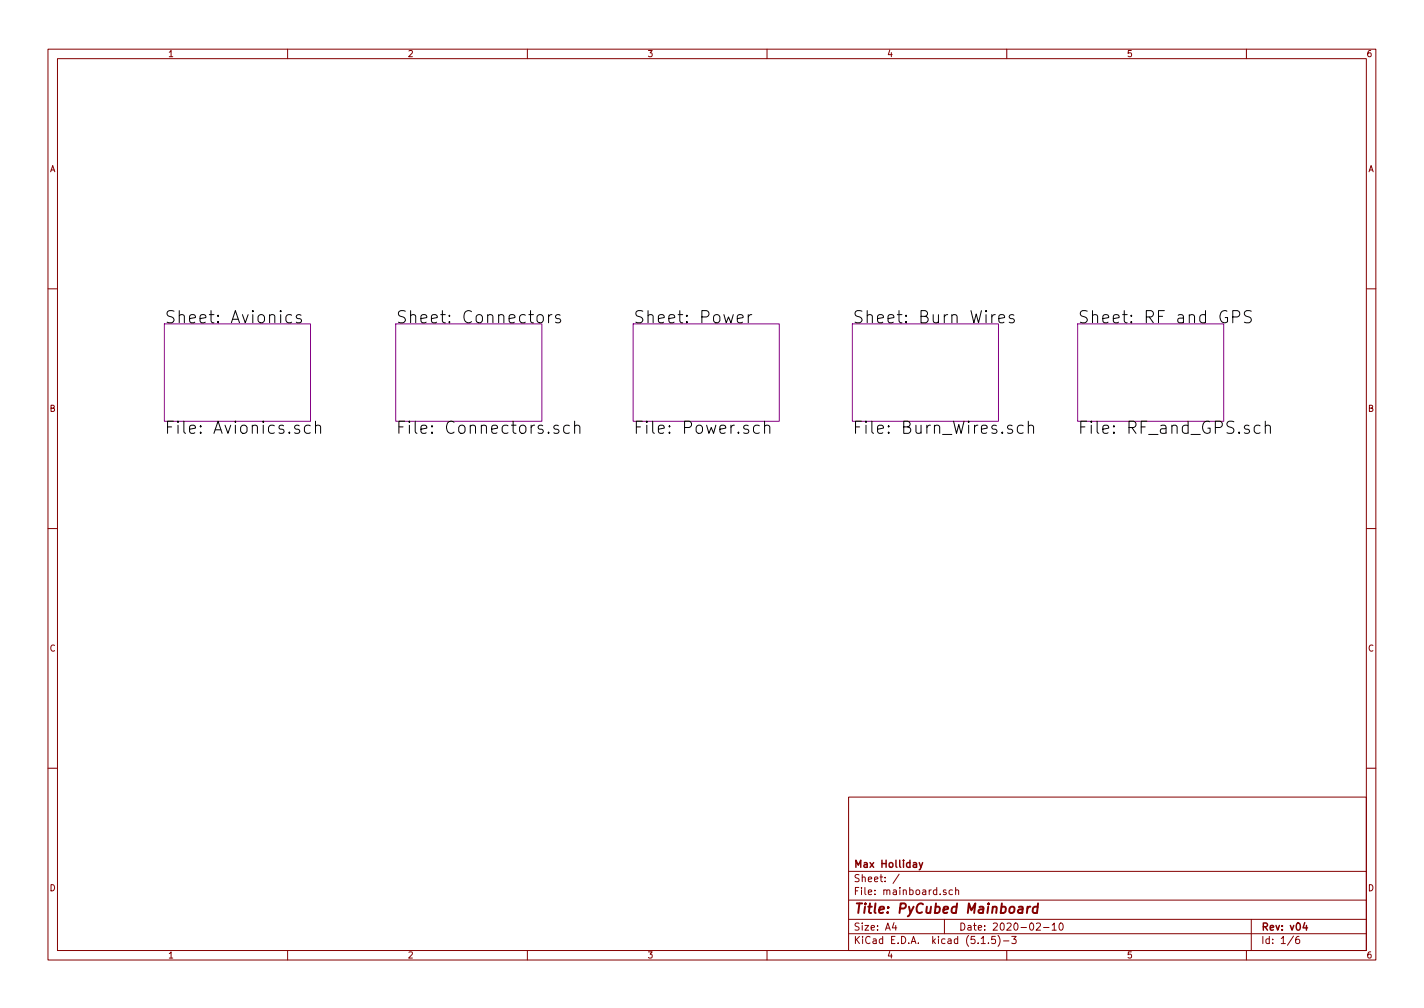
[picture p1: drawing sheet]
<svg xmlns="http://www.w3.org/2000/svg" width="297mm" height="210mm" viewBox="0 0 297 210" stroke-linecap="round" stroke-linejoin="round" font-family="sans-serif">
<g fill="none" stroke="#840000" stroke-width=".21">
<path d="M10 10.3h277v189.9h-277zM12 12.2h273v186.1h-273zM60 10.3v1.9M110 10.3v1.9M160 10.3v1.9M210 10.3v1.9M260 10.3v1.9M10 60.2h2M285 60.2h2M10 110.3h2M285 110.3h2M10 160.2h2"/>
<path d="M177 166.3h108v32h-108zM285 160.2h2M60 198.3v1.9M110 198.3v1.9M160 198.3v1.9M177 194.8h108M177 191.8h108M177 187.8h108M177 181.8h108M186.5 192.5l-.4 1h1M186.8 193v1M187.6 182.3l-1.3 2"/>
<path d="M197 191.8v3M197.3 185.7l-.3-.1-.2 .2v.2l.5 .2v.3h-.5M198.7 185.7l-.4-.1-.3 .3v.6l.3 .1 .4-.1M199.3 185.7l.2-.1 .4 .1 .1 .9M199.3 185.1v1.5M204.7 196.8h.8M206.2 196.7v.1M207.6 195.3h-.7l-.1 .7 .2-.1 .5 .1 .1 .7-.2 .1-.6-.1M208.2 195.1a1.71 1.71 0 0 1 0 2.3M209.3 196.3h1.2M210 198.3v1.9M211 195.3h1l-.5 .6 .4 .1v.7l-.2 .1-.7-.1"/>
<path d="M216.2 192.7l.6-.2 .2 .5-.9 1h.9M217.7 193.5h1.1M219.5 193l.4-.5v1.5M219.5 194h.8M221.1 192.6l.2-.1a.8 .8 0 0 1 .5 .8 .8 .8 0 0 1-.5 .7 1 1 0 0 1-.2-1.4zM260 198.3v1.9M261 191.8v6.5M269.8 195.2l-1.2 2M271 195.3l-.4 .1a.96 .96 0 0 0 0 1.4l.4-.1 .1-.5-.3-.3-.4 .1-.1 .2"/>
</g>
<path d="M191.7 179.9l.4 1M192.5 179.9l-.5 1.4-.3 .1M272.2 192.5l-.4 1h.9M272.5 193v1" fill="none" stroke="#840000" stroke-width=".3"/>
<path d="M214.4 189.1l-.2 1.3M214.9 189.1l-.4 .1-.2 .3M216.5 189.2l-.6-.1-.3 .2-.2 .8 .3 .3 .6-.1M216.5 188.4l-.2 2" fill="none" stroke="#840000" stroke-width=".41"/>
<path d="M34.3 67.6h30.5v20.3h-30.5zM82.5 67.6h30.5v20.3h-30.5zM132.1 67.6h30.5v20.3h-30.5zM177.8 67.6h30.5v20.3h-30.5zM224.8 67.6h30.5v20.3h-30.5z" fill="none" stroke="#840084" stroke-width=".21"/>
<g fill="none" stroke="#000" stroke-width=".21">
<path d="M60.8 65.8l-.7-.2-.5 .5v.7l.3 .4 .2 .1 .7-.1M62.8 65.8a.62 .62 0 0 0-1 .2l.1 .4 .9 .2 .1 .2-.1 .4-.3 .1-.7-.1M112.1 65.9a.69 .69 0 0 1 .7-.3 .69 .69 0 0 1 .5 .5v.7a.68 .68 0 0 1-.6 .6 .68 .68 0 0 1-.7-.6zM114.4 65.6v1.7M115.1 65.6a.64 .64 0 0 0-.7 .5M116.8 65.8l-.6-.2-.3 .4 .1 .4 .8 .2 .2 .2-.2 .4-.2 .1-.7-.1M153.8 66.5l1.2-.3-.1-.4-.7-.2-.4 .4 .1 1.2 .3 .1 .7-.1M156.1 65.6v1.7M156.8 65.6a.69 .69 0 0 0-.7 .5M207.6 65.6a.69 .69 0 0 0-.7 .5M208.4 66.5l1.1-.3-.1-.4-.7-.2-.3 .4 .1 1.2 .2 .1 .7-.1M211.5 65.8a.6 .6 0 0 0-1 .2l.1 .4 .7 .1 .3 .3-.1 .4-.2 .1-.8-.1"/>
<path d="M257.1 66.1h1a.68 .68 0 0 0 .5-.6 .68 .68 0 0 0-.5-.7h-1v2.5M261 64.9l-1-.1a.61 .61 0 0 0-.4 .6 .61 .61 0 0 0 .4 .6 .92 .92 0 0 1 1 .6 .63 .63 0 0 1-.5 .7l-.9-.1M64.7 88.8l-.7-.1-.5 .5v.7l.3 .4 .2 .1 .7-.1M65.8 88.9a.61 .61 0 0 1 1.1 .1v1.4M65.8 87.9v2.5M116.5 88.8l-.6-.1-.4 .3 .1 .4 .9 .3 .1 .2-.1 .4-.3 .1-.7-.1M118.8 88.8l-.7-.1-.5 .5v.7l.2 .4 .3 .1 .7-.1M119.9 88.9a.66 .66 0 0 1 .9-.1l.2 .2v1.4M119.9 87.9v2.5M158.4 88.8l-.7-.1-.5 .5v.7l.2 .4 .3 .1 .7-.1M159.5 88.9a.63 .63 0 0 1 1.1 .1v1.4M159.5 87.9v2.5"/>
<path d="M213.4 88.8l-.7-.1-.5 .5v.7l.2 .4 .3 .1 .7-.1M214.5 88.9a.63 .63 0 0 1 1.1 .1v1.4M214.5 87.9v2.5M262.8 88.8l-.7-.1-.5 .5v.7l.3 .4 .2 .1 .7-.1M263.9 88.9a.61 .61 0 0 1 1.1 .1v1.4M263.9 87.9v2.5"/>
</g>
<g font-size="3.5">
<text x="34.3" y="67.5">Sheet: Avionics</text>
<text x="82.5" y="67.5">Sheet: Connectors</text>
<text x="132.1" y="67.5">Sheet: Power</text>
<text x="177.8" y="67.5">Sheet: Burn Wires</text>
<text x="224.8" y="67.5">Sheet: RF and GPS</text>
<text x="34.3" y="90.5">File: Avionics.sch</text>
<text x="82.5" y="90.5">File: Connectors.sch</text>
<text x="132.1" y="90.5">File: Power.sch</text>
<text x="177.8" y="90.5">File: Burn_Wires.sch</text>
<text x="224.8" y="90.5">File: RF_and_GPS.sch</text>
</g>
<text font-size="2.8" fill="#840000" x="178" y="190.5">Title: PyCubed Mainboard</text>
<g font-size="2.1" fill="#840000">
<text x="178" y="184">Sheet: /</text>
<text x="178" y="181">Max Holliday</text>
<text x="178" y="186.7">File: mainboard.sch</text>
<text x="178" y="196.9">KiCad E.D.A. kicad (5.1.5)-3</text>
<text x="178" y="194.1">Size: A4</text>
<text x="200" y="194.1">Date: 2020-02-10</text>
<text x="263" y="194.1">Rev: v04</text>
<text x="263" y="196.9">Id: 1/6</text>
</g>
<g font-size="1.8" fill="#840000">
<text x="35" y="11.9">1</text>
<text x="85" y="11.9">2</text>
<text x="135" y="11.9">3</text>
<text x="185" y="11.9">4</text>
<text x="235" y="11.9">5</text>
<text x="285" y="11.9">6</text>
<text x="10.4" y="35.9">A</text>
<text x="285.4" y="35.9">A</text>
<text x="10.4" y="85.9">B</text>
<text x="285.4" y="85.9">B</text>
<text x="10.4" y="135.9">C</text>
<text x="285.4" y="135.9">C</text>
<text x="10.4" y="185.9">D</text>
<text x="285.4" y="185.9">D</text>
<text x="35" y="199.9">1</text>
<text x="85" y="199.9">2</text>
<text x="135" y="199.9">3</text>
<text x="185" y="199.9">4</text>
<text x="235" y="199.9">5</text>
<text x="285" y="199.9">6</text>
</g>
</svg>
